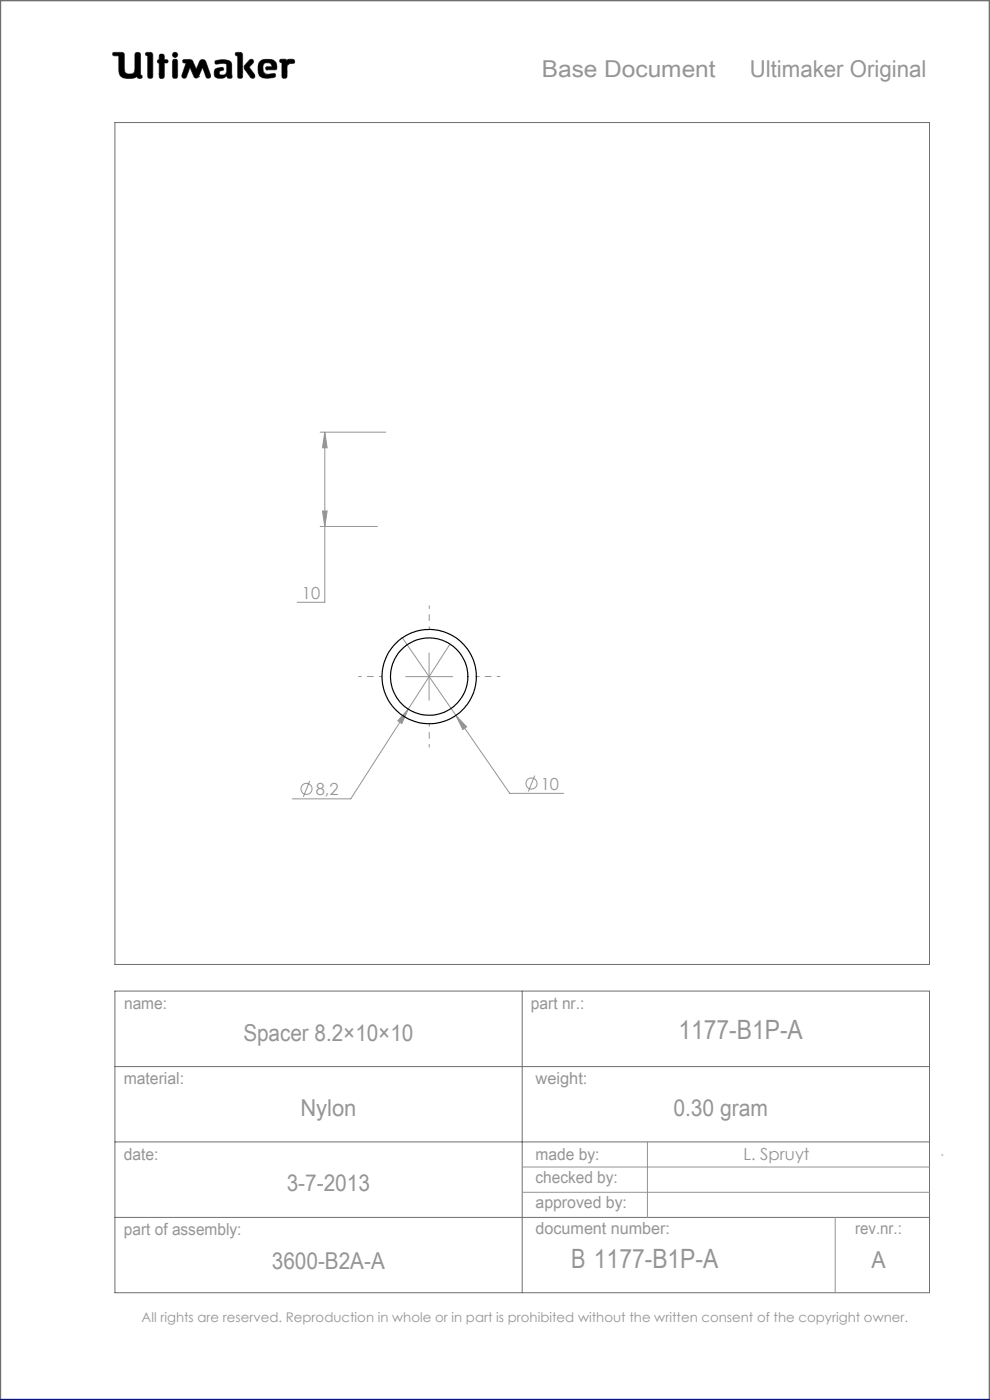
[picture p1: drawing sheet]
<svg xmlns="http://www.w3.org/2000/svg" width="210mm" height="297mm" viewBox="0 0 210 297" stroke-linecap="round" stroke-linejoin="round" font-family="sans-serif">
<g fill="none" stroke="#6f6f6f" stroke-width=".21">
<path d="M24 11.1h1.9l.4 .3 .2 3.9a1.51 1.51 0 0 0 2 0l.2-4a.77 .77 0 0 1 1 0l.1 4.6 .3 .1a.39 .39 0 0 1-.3 .6l-.6-.1-.1-.3a3.8 3.8 0 0 1-3 .3l-.6-.5-.2-.6-.1-3.6h-1a.39 .39 0 0 1-.3-.2 .39 .39 0 0 1 .1-.5zM31 11.1l1.2 .1 .2 .4-.1 4.8a.6 .6 0 0 1-.6 .2 .6 .6 0 0 1-.4-.5v-4.3l-.4-.1zM33.8 12.7v-1.1a.6 .6 0 0 1 .7-.1 .6 .6 0 0 1 .4 .5v.7h.6a.37 .37 0 0 1 0 .6l-.6 .1-.1 3.1a.6 .6 0 0 1-.6 .1 .6 .6 0 0 1-.4-.5v-2.7M33.8 12.7h.1M33.8 13.4h.1M33.8 15.7h.1M33.8 12.7h-.3l-.1 .3v.2l.4 .2M36.7 11.3l.4-.2 .4 .2 .2 .3-.2 .4-.4 .2-.4-.2-.1-.4zM36.8 12.6h.7l.2 .5v3l-.2 .5h-.7l-.2-.5v-3zM38.9 12.7l1.4-.1 .4 .2 .9 1.9 .7-1.6a.73 .73 0 0 1 .7-.5 .73 .73 0 0 1 .7 .5l1 2.8-.1 .5a.53 .53 0 0 1-.5 .2 .53 .53 0 0 1-.4-.3l-.7-2-1 2.1-.4 .2-.4-.2-.9-2.1-.7 2a.54 .54 0 0 1-.5 .3 .54 .54 0 0 1-.5-.2v-.5l.9-2.5-.7-.2zM42.1 16.3h.1M45.6 12.9a3.7 3.7 0 0 1 3.4 .3l.1 .5 .1 2.7a.64 .64 0 0 1-1-.2l-.1-.1a1.93 1.93 0 0 1-2.5 .2 1.32 1.32 0 0 1 .4-1.8l1-.2 .3 .1 .1 .2v.3a.73 .73 0 0 0-.9 .8 .98 .98 0 0 0 1.4 0l.2-.6-.1-1.5a2.59 2.59 0 0 0-2 0l-.4-.2z"/>
<path d="M50 11.1l1.3 .1 .2 .4-.1 4.8a.57 .57 0 0 1-.6 .2 .57 .57 0 0 1-.4-.5v-4.3l-.4-.1zM52.9 12.8l.4-.2 .4 .1 .1 .4-1 1.1 1.2 1.6 .1 .5-.2 .3h-.4a5.9 5.9 0 0 1-1.7-2.2l.1-.6zM55 13.3a2.62 2.62 0 0 1 3.5-.1l.2 1.1-.1 .5h-2l-.2-.1v-.5l1.3-.1-.2-.5a1.24 1.24 0 0 0-1.6 .1l-.1 1.1 .2 .6 .8 .4 1.5-.2 .1 .1v.6a3.8 3.8 0 0 1-3.3-.1 3.2 3.2 0 0 1-.1-2.9zM56.6 14.8h.1M59.4 12.6h1.2l.3 .3a1.21 1.21 0 0 1 1.5-.2v.7l-.9 .1-.6 .4-.1 2.5a.6 .6 0 0 1-.6 .2 .6 .6 0 0 1-.4-.5v-2.8l-.5-.2zM24.4 26h172.8v178.6h-172.8zM24.4 210.3h172.8v63.9h-172.8zM110.8 210.3v63.9M24.4 226.3h172.8M24.4 242.2h172.8M24.4 258.3h172.8"/>
</g>
<path d="M0 297v-297h210v297" fill="none" stroke="#6f6f6f" stroke-width=".5"/>
<g fill="none" stroke="#959595" stroke-width=".21">
<path d="M67.9 91.7h13.9M68.9 91.7l.5 3.3h-1zM68.9 91.7v36.1h-5.9M67.9 111.7h12.1M68.4 108.4h1l-.5 3.3zM85.3 135.3l11.4 16.5M91 138.5v10.1M95.5 136.6l-8.9 13.8M86 143.5h10M86.6 150.4l-1.4 3.1-.8-.6zM86.6 150.4l-12.2 19.1h-12.4M96.7 151.8l2.3 2.4-.8 .6z"/>
<path d="M96.7 151.8l11.4 16.5h11.5M65.7 165.7l-1.4 3.3M113.4 164.5l-1.3 3.4M110.8 247.6h86.4M110.8 252.9h86.4M137.3 242.2v16.1M177.2 258.3v15.9M199.7 245h.3"/>
<circle cx="65" cy="167.4" r="1.18"/>
<circle cx="112.7" cy="166.2" r="1.18"/>
</g>
<path d="M0 297h210" fill="none" stroke="#00f" stroke-width=".5"/>
<path d="M45.7 12.9l-.1 .5 .2 .2 1.2-.2 .9 .1 .2 .3-.1 1.4a.84 .84 0 0 1-.6 .7 .84 .84 0 0 1-.9-.3l.1-.4 .4-.2a.36 .36 0 0 0 .4-.4 .36 .36 0 0 0-.4-.3 1.23 1.23 0 0 0-1.6 1 1.07 1.07 0 0 0 .3 1.1 1.07 1.07 0 0 0 1.1 .2h.6l.3-.2a.28 .28 0 0 1 .4-.3 .28 .28 0 0 1 .2 .4 .57 .57 0 0 0 .6 .2 .57 .57 0 0 0 .3-.6l-.1-2.4a1.23 1.23 0 0 0-1.5-1zM50 11.1v.6l.4 .1v4.6l.3 .2h.5l.3-.3v-4.8l-.4-.4zM53 12.7l-1.2 1.3v.5l1.4 2 .6 .1 .2-.2v-.6l-1.2-1.6 1-.9v-.4l-.4-.3zM55.2 12.9a2.9 2.9 0 0 0 .1 3.4l.5 .2 1 .1 1.4-.2 .3-.2-.1-.5-.2-.1-1.4 .2-.6-.2-.3-.4-.1-.5a.99 .99 0 0 1 .7-1.3 .99 .99 0 0 1 1.2 .7l-1.2 .1-.2 .4 .3 .2h1.5a.51 .51 0 0 0 .6-.1 .51 .51 0 0 0 0-.6 1.62 1.62 0 0 0-2-1.5l-1.1 .1zM59.4 12.6l-.1 .6 .5 .1v3l.2 .3h.6l.3-.4v-2.3l.6-.4 .9-.1 .1-.5-.3-.3h-1l-.3 .3-.4-.3zM36.7 12.7l-.1 .3v3.4l.2 .2h.7l.2-.3v-3.4l-.2-.3zM36.6 11.6a.56 .56 0 0 0 1.1 0 .56 .56 0 0 0-1.1 0zM33.8 11.6v1.1l-.4 .2v.4l.4 .1v2.9l.2 .3h.5l.4-.4v-2.8l.7-.1 .1-.4-.3-.2h-.5v-.8l-.2-.4h-.6zM31 11.1l-.1 .6 .4 .1v4.5l.3 .3h.5l.3-.5v-4.7l-.4-.3zM38.8 12.7v.5l.7 .2-.9 2.5 .1 .6 .5 .1 .3-.2 .8-2.1 .9 2.1 .3 .2h.3l.3-.2 .9-2.1 .7 2.1 .6 .2 .4-.2v-.5l-1-2.8-.3-.4h-.7l-.3 .2-.8 1.8-.9-1.9-.4-.2zM24 11.2v.6h1.2v2.7a1.76 1.76 0 0 0 2.2 2.1h.9l.8-.4 .3 .4h.6l.2-.2-.1-.4-.3-.1v-4.4l-.4-.4h-.5l-.3 .4v3.4a.81 .81 0 0 1-1.1 .8h-.1a.86 .86 0 0 1-1-1.1l-.1-3.3-.4-.2z" fill-rule="evenodd" fill="#000"/>
<path d="M91 133.5v-5M81 143.5h-5M91 153.5v5M101 143.5h5" fill="none" stroke="#959595" stroke-width=".21" stroke-dasharray="15.2 1.3 1.3 1.3" stroke-dashoffset="14.6"/>
<path d="M96.7 151.8l1.5 3 .8-.6zM86.6 150.4l-2.2 2.5 .8 .6zM68.4 108.4h1l-.5 3.3zM68.9 91.7l.5 3.3h-1z" fill="#959595"/>
<g fill="none" stroke="#000" stroke-width=".25">
<circle cx="91" cy="143.5" r="10"/>
<circle cx="91" cy="143.5" r="8.2"/>
</g>
<g font-size="5.6" fill="#959595">
<text x="143.9" y="220.3">1177-B1P-A</text>
<text x="121.1" y="269.1">B 1177-B1P-A</text>
</g>
<g font-size="4.9" fill="#959595">
<text x="114.9" y="16.3">Base Document</text>
<text x="159" y="16.3">Ultimaker Original</text>
<text x="51.6" y="220.9">Spacer 8.2×10×10</text>
<text x="63.7" y="236.7">Nylon</text>
<text x="142.8" y="236.7">0.30 gram</text>
<text x="60.8" y="252.7">3-7-2013</text>
<text x="57.7" y="269.3">3600-B2A-A</text>
<text x="184.9" y="269.1">A</text>
</g>
<g font-size="3.5" fill="#959595">
<text x="64" y="127">10</text>
<text x="114.7" y="167.5">10</text>
<text x="67" y="168.7">8,2</text>
<text x="26.3" y="214.1">name:</text>
<text x="112.6" y="214">part nr.:</text>
<text x="26.2" y="229.9">material:</text>
<text x="113.6" y="229.9">weight:</text>
<text x="26.3" y="246">date:</text>
<text x="113.6" y="246">made by:</text>
<text x="113.6" y="251.1">checked by:</text>
<text x="157.7" y="246.2">L. Spruyt</text>
<text x="113.6" y="256.3">approved by:</text>
<text x="26.3" y="262">part of assembly:</text>
<text x="113.6" y="261.8">document number:</text>
<text x="181.4" y="261.9">rev.nr.:</text>
</g>
<text font-size="2.8" fill="#959595" x="30" y="280.4">All rights are reserved. Reproduction in whole or in part is prohibited without the written consent of the copyright owner.</text>
</svg>
